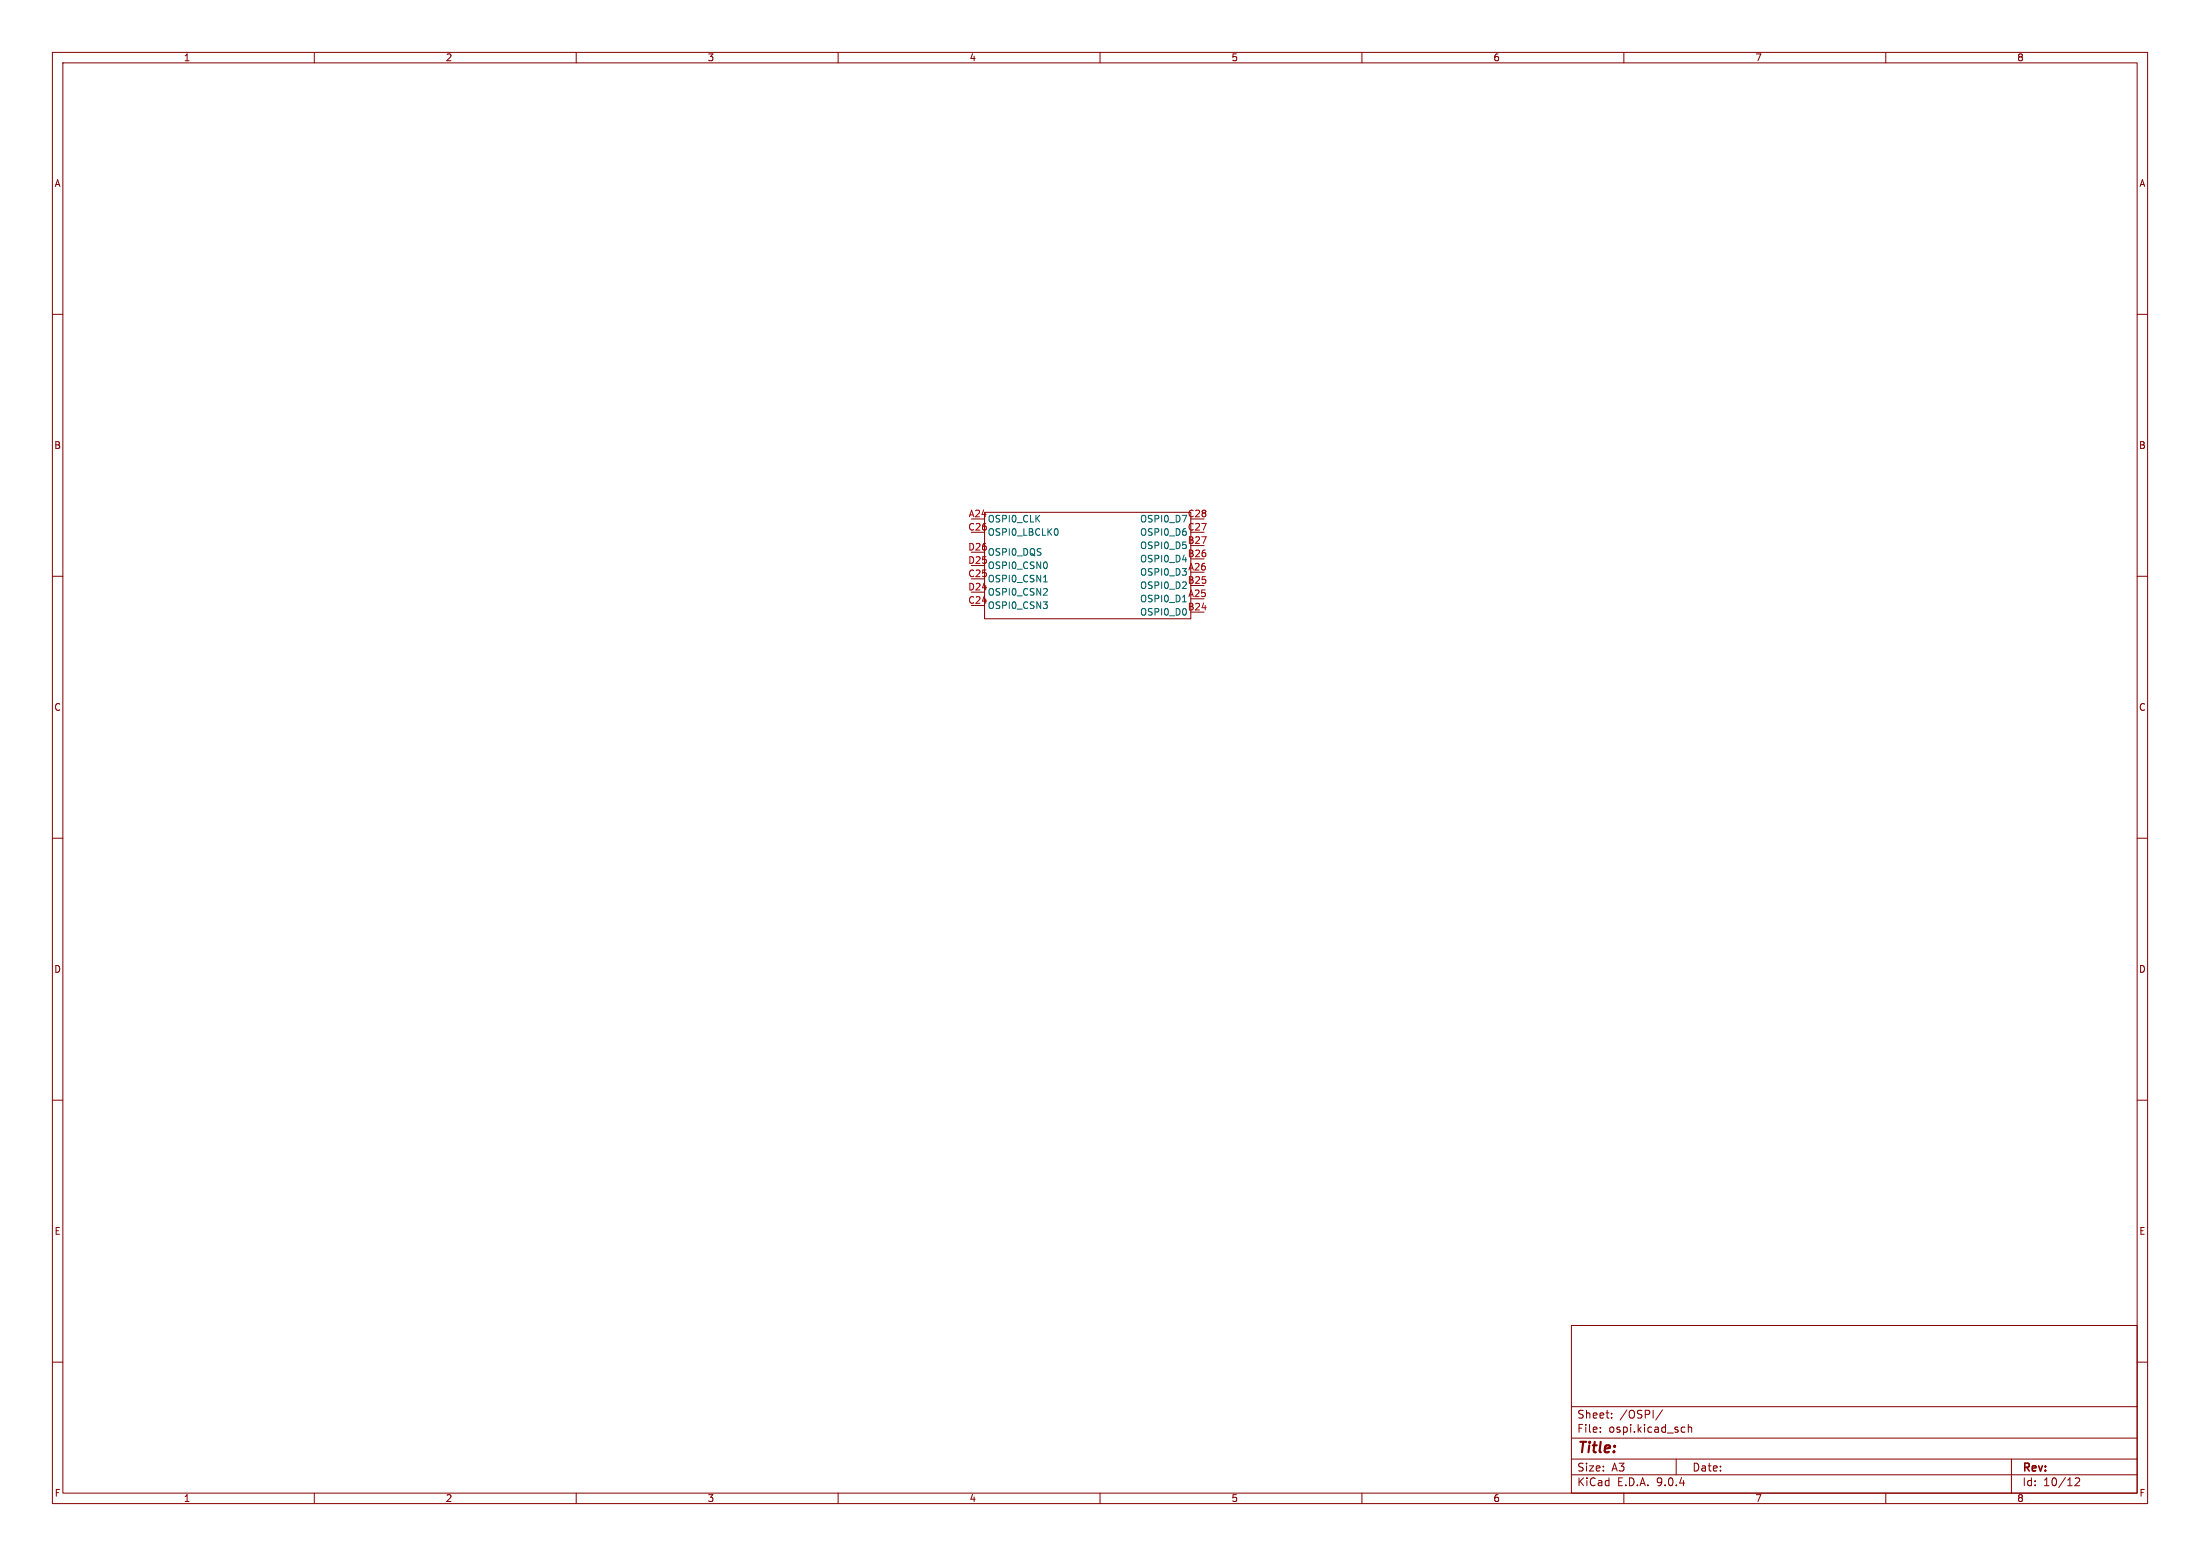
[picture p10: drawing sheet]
<svg xmlns="http://www.w3.org/2000/svg" width="420mm" height="297mm" viewBox="0 0 420 297" stroke-linecap="round" stroke-linejoin="round" font-family="sans-serif">
<g fill="none" stroke="#840000" stroke-width=".19">
<path d="M10 10h400v277h-400zM12 12h396v273h-396zM60 10v2M110 10v2M160 10v2M210 10v2M260 10v2M310 10v2M360 10v2M10 60h2M408 60h2M188 97.8h39.3v20.3h-39.3z"/>
<path d="M10 110h2M408 110h2M10 160h2M408 160h2M10 210h2M408 210h2M300 253h108v32h-108zM10 260h2M300 278.5h108M300 274.5h108M300 268.5h108M305.5 273.2v.2"/>
<path d="M305.5 272.5v.1M307.7 270.5v.2M307.7 269.8v.1M317.4 269.1l-1.3 1.9M320 278.5v3M321.2 272.4l.5 .1M321.7 273.3l-.5 .1M322.3 272.5l.2-.1 .4 .1v.9M322.3 271.9v1.5M384 278.5v6.5M408 260h2M60 285v2"/>
<path d="M110 285v2M160 285v2M210 285v2M260 285v2M300 281.5h108M310 285v2M360 285v2M396.2 282.2l.5-.1 .2 .1 .1 .3-.9 1.1h.9"/>
</g>
<path d="M199.2 113.6h.7M199.2 111.1h.7M199.9 107.5v.8M199.9 112.5v.4M201.7 100.9a.79 .79 0 0 1 0 1.3M225.8 114.9h.7" fill="none" stroke="#006464" stroke-width=".19"/>
<text font-size="2.8" fill="#840000" x="301" y="277.9">Title:</text>
<g font-size="2.1" fill="#840000">
<text x="301" y="273.7">File:</text>
<text x="301" y="271">Sheet:</text>
<text x="307.1" y="273.7">ospi.kicad_sch</text>
<text x="309.2" y="271">/OSPI/</text>
<text x="301" y="281.1">Size:</text>
<text x="307.6" y="281.1">A3</text>
<text x="323" y="281.1">Date:</text>
<text x="386" y="281.3">Rev:</text>
<text x="301" y="283.9">KiCad</text>
<text x="308.7" y="283.9">E.D.A.</text>
<text x="316.3" y="283.9">9.0.4</text>
<text x="386" y="283.9">Id:</text>
<text x="390.1" y="283.9">10/12</text>
</g>
<g font-size="1.8" fill="#840000">
<text x="35" y="11.9">1</text>
<text x="85" y="11.9">2</text>
<text x="135" y="11.9">3</text>
<text x="185" y="11.9">4</text>
<text x="235" y="11.9">5</text>
<text x="285" y="11.9">6</text>
<text x="335" y="11.9">7</text>
<text x="385" y="11.9">8</text>
<text x="10.3" y="35.9">A</text>
<text x="408.3" y="35.9">A</text>
<text x="10.3" y="85.9">B</text>
<text x="408.2" y="85.9">B</text>
<text x="10.3" y="135.9">C</text>
<text x="408.2" y="135.9">C</text>
<text x="10.3" y="185.9">D</text>
<text x="408.2" y="185.9">D</text>
<text x="10.3" y="235.9">E</text>
<text x="408.3" y="235.9">E</text>
<text x="10.3" y="285.9">F</text>
<text x="35" y="286.9">1</text>
<text x="85" y="286.9">2</text>
<text x="135" y="286.9">3</text>
<text x="185" y="286.9">4</text>
<text x="235" y="286.9">5</text>
<text x="285" y="286.9">6</text>
<text x="335" y="286.9">7</text>
<text x="385" y="286.9">8</text>
<text x="408.3" y="285.9">F</text>
</g>
<g font-size="1.8" fill="#a90000">
<text x="184.7" y="101.3">C26</text>
<text x="184.8" y="98.8">A24</text>
<text x="226.7" y="98.8">C28</text>
<text x="226.7" y="101.3">C27</text>
<text x="184.7" y="105.2">D26</text>
<text x="184.7" y="107.7">D25</text>
<text x="226.7" y="103.9">B27</text>
<text x="226.7" y="106.4">B26</text>
<text x="184.7" y="110.2">C25</text>
<text x="184.7" y="112.8">D24</text>
<text x="226.7" y="111.5">B25</text>
<text x="226.7" y="109">A26</text>
<text x="184.7" y="115.3">C24</text>
<text x="226.7" y="116.6">B24</text>
<text x="226.7" y="114">A25</text>
</g>
<g font-size="1.8" fill="#006464">
<text x="188.5" y="99.9">OSPI0_CLK</text>
<text x="217.5" y="99.9">OSPI0_D7</text>
<text x="188.5" y="102.5">OSPI0_LBCLK0</text>
<text x="188.5" y="106.3">OSPI0_DQS</text>
<text x="217.5" y="102.5">OSPI0_D6</text>
<text x="217.5" y="105">OSPI0_D5</text>
<text x="217.5" y="107.5">OSPI0_D4</text>
<text x="188.5" y="108.8">OSPI0_CSN0</text>
<text x="188.5" y="111.4">OSPI0_CSN1</text>
<text x="188.5" y="113.9">OSPI0_CSN2</text>
<text x="217.5" y="110.1">OSPI0_D3</text>
<text x="217.5" y="112.6">OSPI0_D2</text>
<text x="188.5" y="116.4">OSPI0_CSN3</text>
<text x="217.5" y="115.2">OSPI0_D1</text>
<text x="217.5" y="117.7">OSPI0_D0</text>
</g>
</svg>
